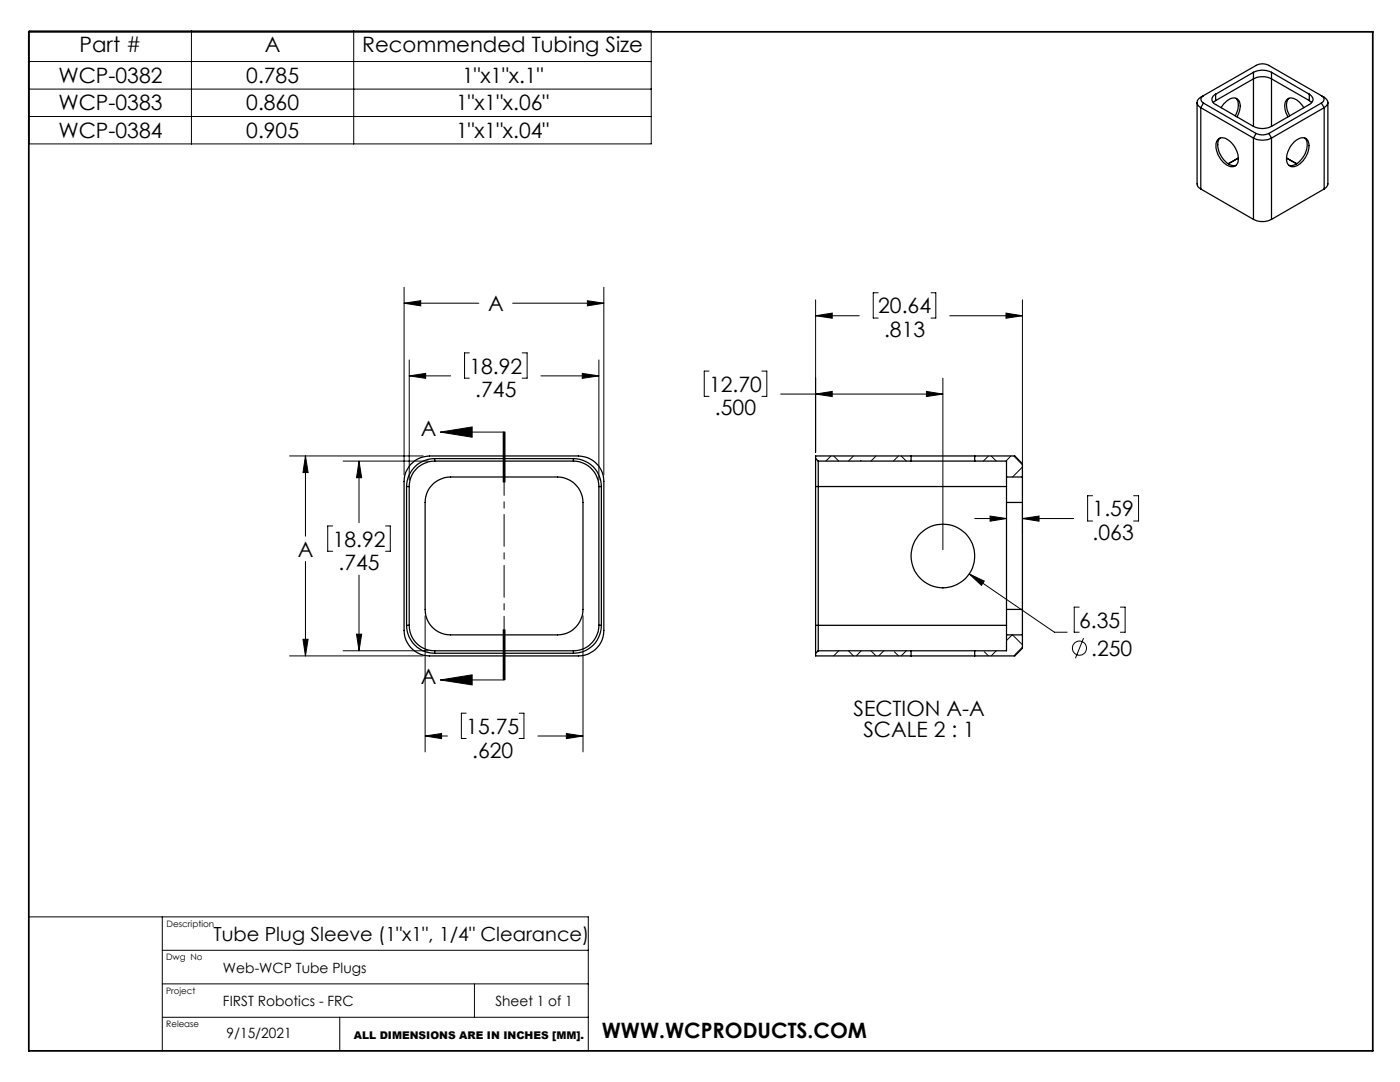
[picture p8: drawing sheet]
<svg xmlns="http://www.w3.org/2000/svg" width="279mm" height="216mm" viewBox="0 0 279 216" stroke-linecap="round" stroke-linejoin="round" font-family="sans-serif">
<g fill="none" stroke="#000" stroke-width=".2">
<path d="M5.8 6.2h124.2v22.5h-124.2zM5.8 12.3h124.2M5.8 17.8h124.2M38.2 6.2v22.5M70.6 6.2v22.5M5.8 23.2h124.2M80.6 57.3v37.5M120.5 57.3v37.5M162.8 59.8v30.4M175.3 58.4h-1v5.1h1M185.8 58.4h1v5.1h-1M204 59.8v34.1"/>
<path d="M80.6 60.5h15M80.6 60.5l3.4-.5v1zM81.7 71.8v24M81.7 75h8.2M81.7 75l3.2-.5v1zM93.7 70.4h-1v5.1h1M102.3 60.5h18.2M104.2 70.4h1v5.1h-1M107.9 75h11.6M116.2 74.5l3.3 .5-3.3 .5zM117.2 60l3.3 .5-3.3 .5zM119.5 71.8v24"/>
<path d="M141.5 74h-1v5.1h1M152 74h1v5.1h-1M155.8 78.6h32.4M162.8 63h8.7M162.8 63l3.3-.5v1zM162.8 78.6l3.3-.5v1zM184.9 78.1l3.3 .5-3.3 .5zM188.2 75.5v34.2M189.5 63h14.5M200.8 62.5l3.2 .5-3.2 .5zM57.8 91h26.7M61 91v16"/>
<path d="M61 91l.5 3.3h-1zM68.5 92h17M71.6 92v12.3M71.6 92l.6 3.3h-1zM87.9 86.2l6.3-1v2zM87.9 86.2h12.7v10M100.4 86.2v10M100.8 86.2v10M165.8 91l-1 1M166.4 91l1 1M170.3 91l-1 1M171.7 91.9l.2 .1"/>
<path d="M174.8 91l-1 1M179.3 91l-1 1M179.8 91l1.1 1M197.3 91l-1 1M197.8 91l1 1M201.8 91l-1 1M202.3 91l1.7 1.7M204 93.2l-1.9 2M218.1 98.9h-1v5.1h1M226.2 98.9h1v5.1h-1M61 112v18.9M66.4 105h-1v5h1"/>
<path d="M71.6 114.8v15.1M76.9 105h1v5h-1M193.4 114.5l17 11.7h2.6M193.4 114.5l3 1.5-.5 .8zM194.5 103.5h6.4M197.6 103l3.3 .5-3.3 .5zM204 101.5v5.1M204 103.5h10.3M204 103.5l3.4-.5v1zM57.8 130.9h26.7M60.5 127.6h1l-.5 3.3zM68.5 129.9h17"/>
<path d="M71.2 126.5h1l-.6 3.4zM84.8 122.9v27.1M87.9 135.7l6.3-1v2zM100.4 125.6v10M100.6 125.6v10l-12.7 .1M100.8 125.6v10zM116.3 122.9v27.1M167.4 129.9l-1 1M169.3 129.9l1 1M171.9 129.9l-1 1M173.8 129.9l1 1M176.4 129.9l-1 1"/>
<path d="M178.5 130l.8 .9M180.9 129.9l-1.1 1M196.4 130l.9 .9M198.8 129.9l-1 1M202 126.7l-1.1 1.1M202.1 126.7l1.9 2M204 129.1l-1.7 1.8M215.4 121.1h-1v5.1h1M216.3 127.3l-1.7 4M223.6 121.1h.9v5.1h-.9M84.8 146.9h4.5M84.8 146.9l3.3-.5v1z"/>
<path d="M93 142.3h-.9v5.1h.9M103.6 142.3h1v5.1h-1M107.4 146.9h8.9M113 146.4l3.3 .5-3.3 .5zM5.8 183h111.6v26.7M32.4 196.3h85M32.4 189.6h85M32.4 183v26.7M94.7 196.3v6.7M32.4 203h85M67.8 203v6.7"/>
<circle cx="215.4" cy="129.3" r="1.41"/>
</g>
<path d="M100.6 86.2v49.4" fill="none" stroke="#000" stroke-width=".2" stroke-dasharray="6.3 1.3 1.3 1.3" stroke-dashoffset="3.9"/>
<path d="M5.8 6.3h268.2v203.4h-268.2z" fill="none" stroke="#000" stroke-width=".35"/>
<g fill="#000">
<path d="M61 91l.5 3.3h-1zM60.5 127.6h1l-.5 3.3zM71.6 92l.6 3.3h-1zM71.2 126.5h1l-.6 3.4zM113 146.4l3.3 .5-3.3 .5zM84.8 146.9l3.3-.5v1zM80.6 60.5l3.4-.5v1zM117.2 60l3.3 .5-3.3 .5zM81.7 75l3.2-.5v1zM116.2 74.5l3.3 .5-3.3 .5zM162.8 63l3.3-.5v1zM200.8 62.5l3.2 .5-3.2 .5zM193.4 114.5l2.5 2.3 .5-.8zM184.9 78.1l3.3 .5-3.3 .5zM162.8 78.6l3.3-.5v1zM204 103.5l3.4-.5v1zM197.6 103l3.3 .5-3.3 .5z"/>
<path d="M87.9 86.2l6.3-1v2zM87.9 135.7l6.3-1v2z"/>
</g>
<g fill="none" stroke="#000" stroke-width=".25">
<path d="M240.2 19.1a.8 .8 0 0 0-.5 .7 .8 .8 0 0 0 .5 .8M240.2 19.1l10.5-6a2.67 2.67 0 0 1 2.5 0l10.5 6M240.2 19.1a1.63 1.63 0 0 0-1.3 1.4l.2 .6 .5 .4M242.6 18.8a1.08 1.08 0 0 0-.7 1 1.08 1.08 0 0 0 .7 1l7.6 4.4M242.6 18.8v1.3M246.7 19.6a2.93 2.93 0 0 1-.2 3.5M250.2 14.4a4 4 0 0 1 3.6 0M250.2 14.4v10.8M250.2 14.4l-7.6 4.4M253.8 14.4v10.8M253.8 14.4l7.5 4.4M257.2 19.6a2.98 2.98 0 0 0 .2 3.5"/>
<path d="M261.3 18.8a1.08 1.08 0 0 1 .7 1 1.08 1.08 0 0 1-.7 1l-7.5 4.4M261.3 18.8v1.3M263.7 19.1a.78 .78 0 0 1 .5 .7 .78 .78 0 0 1-.5 .8M263.7 19.1l.6 .3a1.1 1.1 0 0 1 .7 1 1.1 1.1 0 0 1-.7 1.1M238.9 20.5v16.3l.2 .5 .5 .4M239.6 21.5l10.6 6.1M239.6 37.7l10.6 6.1M239.6 21.5v16.2M240.2 20.6l10.5 6M240.2 20.6l-.6 .9M242.6 20.1l-.5 .4M242.6 20.1l7.6-4.4a4 4 0 0 1 3.6 0l7.5 4.4"/>
<path d="M243.2 27.7a2.02 2.02 0 0 1 2.6 .8 3.9 3.9 0 0 1 1 4.3 1.65 1.65 0 0 1-2.4-.2 4.5 4.5 0 0 1-1.6-4.4zM243.5 27.6a3.3 3.3 0 0 0 .5 3.9 2.71 2.71 0 0 0 2.7 1.5M243.7 21.5a3.2 3.2 0 0 1 2.9-1.9 1.78 1.78 0 0 1 .8 2.4l-.5 1.3M247.2 31.5l-2.1 1.2M250.2 27.6a4 4 0 0 0 3.6 0M250.2 25.2a4 4 0 0 0 3.6 0M250.2 27.6v16.2M250.7 26.6l.2 .1a2.86 2.86 0 0 0 2.3-.1M250.7 26.6l-.5 1M253.2 26.6l.6 1M253.8 27.6v16.2M256.8 31.5l2 1.2"/>
<path d="M258.2 28.4a1.88 1.88 0 0 1 2.6-.6 3.6 3.6 0 0 1-.9 4.5 2 2 0 0 1-2.6 .7 2.98 2.98 0 0 1 .1-3.6zM260.2 21.5l-.1-.2a2.71 2.71 0 0 0-3-1.6 2.62 2.62 0 0 0-.2 3.4l.1 .2M260.4 27.6a3.1 3.1 0 0 1-.4 3.8 2.89 2.89 0 0 1-2.8 1.6M261.3 20.1l.5 .4M263.7 20.6l-10.5 6M263.7 20.6l.6 .9M264.3 21.5l-10.5 6.1M264.3 37.7l-10.5 6.1M264.3 21.5v16.2M265 20.5v16.3l-.2 .5-.5 .4M250.2 43.8a4 4 0 0 0 3.6 0M81.1 97.1v27.7"/>
<path d="M81.1 97.1h.6M81.7 97.1v27.7M81.9 92.7a5.2 5.2 0 0 1 3.8-1.7h29.7a5.1 5.1 0 0 1 5.1 5.1v29.7a5.1 5.1 0 0 1-5.1 5.1h-29.7a5.1 5.1 0 0 1-5.1-5.1v-29.7a4.9 4.9 0 0 1 1.3-3.4zM86.5 96.4l1.1-.6a4.5 4.5 0 0 1 2.3-.6h21.4a5.1 5.1 0 0 1 5 5.1v21.3a5.1 5.1 0 0 1-5 5.1h-21.4a5 5 0 0 1-5.1-5.1l.1-21.9a5 5 0 0 1 1.6-3.3zM86.7 91.5a5.6 5.6 0 0 0-5.6 5.6M86.7 92a5 5 0 0 0-5 5.1M86.7 91.5h27.7M86.7 91.5v.5M86.7 92h27.7M114.4 91.5a5.5 5.5 0 0 1 5.6 5.6M114.4 92a5.1 5.1 0 0 1 5.1 5.1M114.4 91.5v.5"/>
<path d="M119.5 97.1h.5M119.5 97.1v27.7M120 97.1v27.7M162.8 91.5v5.6M162.8 97.1h38.1M162.8 91.5l.5 .5M162.8 97.1v27.7M163.3 92v37.9M163.3 92h18.5M181.8 92h12.7M181.8 91h12.7M181.8 91h-19v.5"/>
<path d="M181.8 91v1M194.5 91h8l1.5 1.5v2.7M194.5 92h6.4v3.2M194.5 91v1M200.9 95.2v5.1M200.9 95.2h3.1M204 95.2v5.1M200.9 100.3v21.3M200.9 100.3h3.1M204 100.3v21.3M81.1 124.8a5.6 5.6 0 0 0 5.6 5.6M81.1 124.8h.6"/>
<path d="M81.7 124.8a5 5 0 0 0 5 5.1M86.7 130.4h27.7M86.7 129.9v.5M86.7 129.9h27.7M114.4 129.9v.5M119.5 124.8a5.1 5.1 0 0 1-5.1 5.1M119.5 124.8h.5M120 124.8a5.5 5.5 0 0 1-5.6 5.6M162.8 124.8v5.6M162.8 130.4v.5h19M162.8 124.8h38.1M163.3 129.9h18.5"/>
<path d="M163.3 129.9l-.5 .5M181.8 129.9h12.7M181.8 130.9h12.7M181.8 129.9v1M194.5 129.9v1M200.9 121.6v5.1M200.9 126.7v3.2h-6.4M200.9 126.7h3.1M200.9 121.6h3.1M204 121.6v5.1M204 126.7v2.7l-1.5 1.5h-8"/>
<circle cx="188.2" cy="111" r="6.3"/>
</g>
<g font-size="4.2">
<text x="15.9" y="10.4">Part #</text>
<text x="52.9" y="10.4">A</text>
<text x="72.3" y="10.4">Recommended Tubing Size</text>
<text x="11.6" y="16.5">WCP-0382</text>
<text x="49.1" y="16.5">0.785</text>
<text x="92.2" y="16.5">1&quot;x1&quot;x.1&quot;</text>
<text x="11.6" y="22">WCP-0383</text>
<text x="49.1" y="22">0.860</text>
<text x="91" y="22">1&quot;x1&quot;x.06&quot;</text>
<text x="11.6" y="27.5">WCP-0384</text>
<text x="49.1" y="27.5">0.905</text>
<text x="91" y="27.5">1&quot;x1&quot;x.04&quot;</text>
<text x="97.4" y="62.1">A</text>
<text x="175.3" y="62.5">20.64</text>
<text x="176.4" y="67.3">.813</text>
<text x="93.7" y="74.5">18.92</text>
<text x="94.9" y="79.3">.745</text>
<text x="141.5" y="78.1">12.70</text>
<text x="142.7" y="82.9">.500</text>
<text x="84" y="87">A</text>
<text x="218.1" y="103">1.59</text>
<text x="218.1" y="107.8">.063</text>
<text x="59.4" y="111.1">A</text>
<text x="66.4" y="109.1">18.92</text>
<text x="67.6" y="113.8">.745</text>
<text x="215.4" y="125.2">6.35</text>
<text x="217.8" y="130.9">.250</text>
<text x="84" y="136.4">A</text>
<text x="170.3" y="142.9">SECTION A-A</text>
<text x="93.1" y="146.4">15.75</text>
<text x="172.3" y="147">SCALE 2 : 1</text>
<text x="94.2" y="151.2">.620</text>
<text x="120.1" y="207.1">WWW.WCPRODUCTS.COM</text>
</g>
<text font-size="3.9" x="42.6" y="187.8">Tube Plug Sleeve (1&quot;x1&quot;, 1/4&quot; Clearance)</text>
<g font-size="2.8">
<text x="44.5" y="194.1">Web-WCP Tube Plugs</text>
<text x="44.5" y="200.7">FIRST Robotics - FRC</text>
<text x="98.9" y="200.7">Sheet 1 of 1</text>
<text x="45.2" y="207.1">9/15/2021</text>
</g>
<text font-size="2.1" x="70.6" y="207.2">ALL DIMENSIONS ARE IN INCHES [MM].</text>
<g font-size="1.8">
<text x="33.2" y="185">Description</text>
<text x="33.2" y="191.5">Dwg No</text>
<text x="33.2" y="198.4">Project</text>
<text x="33.2" y="204.9">Release</text>
</g>
</svg>
